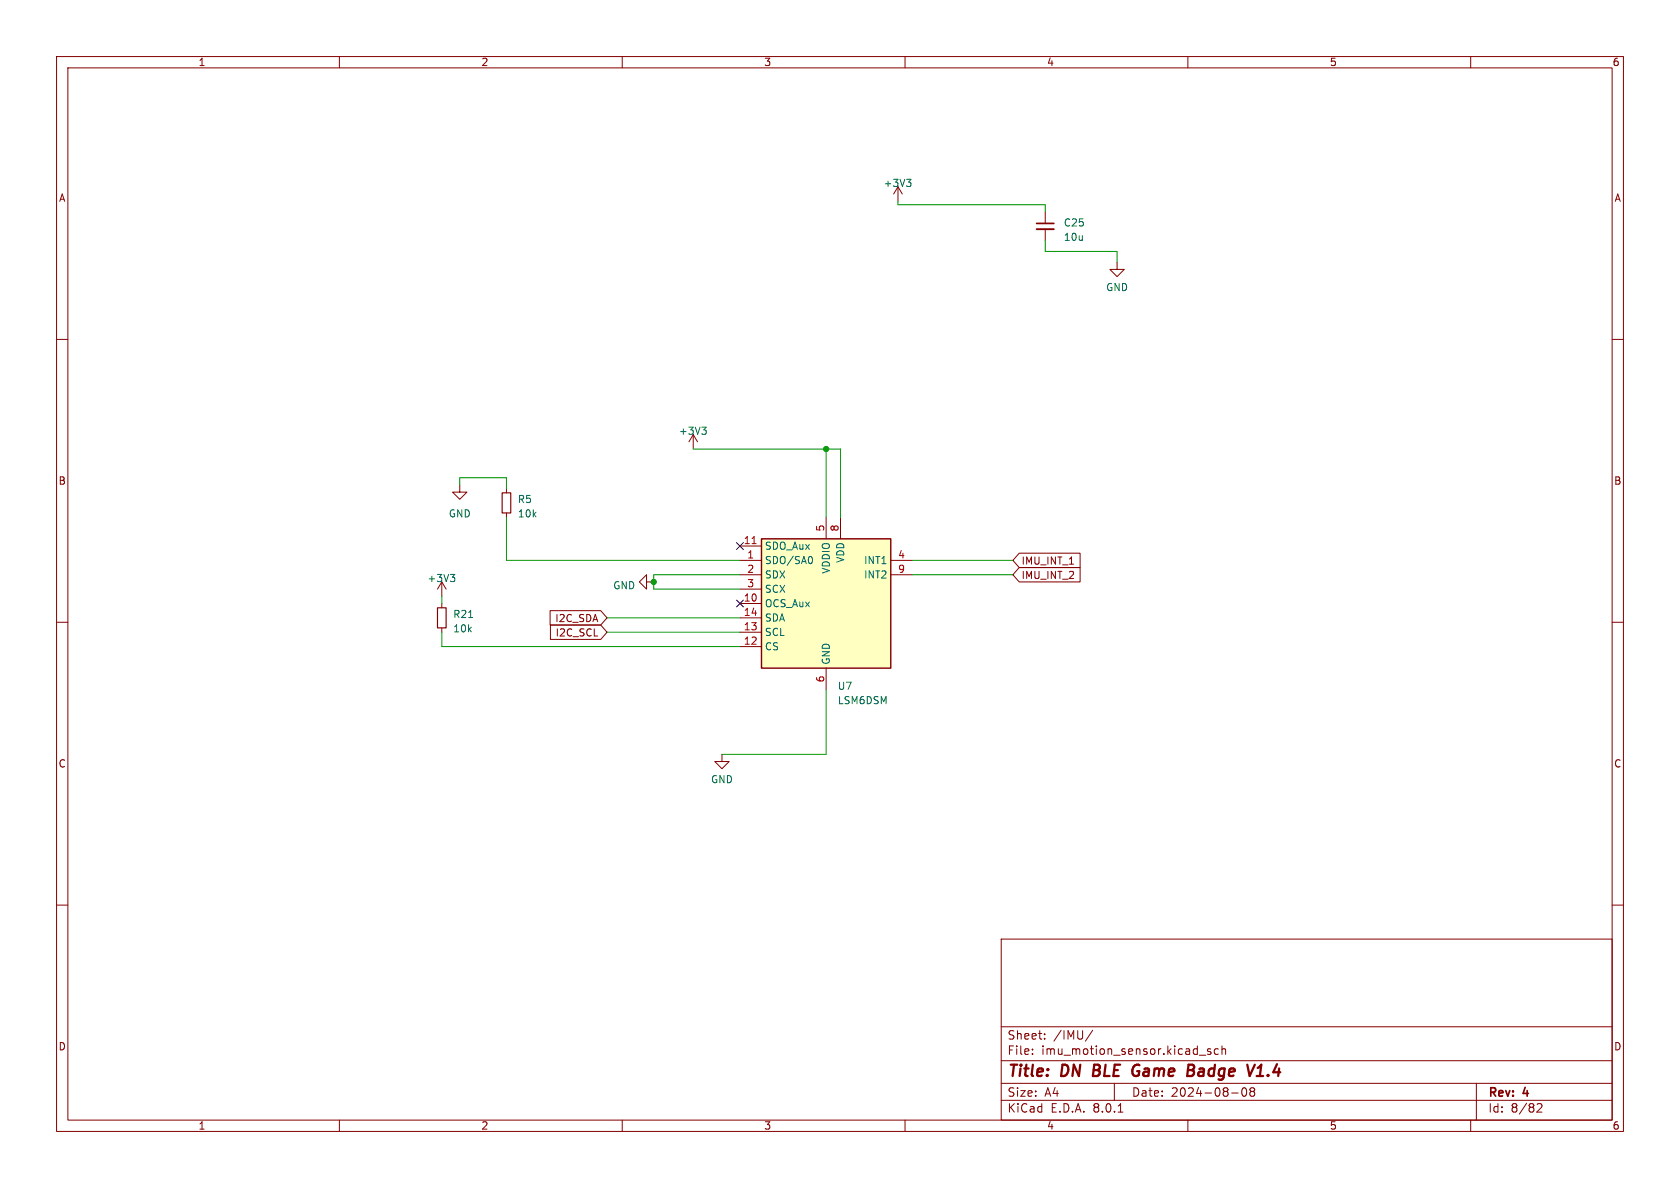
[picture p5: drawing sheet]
<svg xmlns="http://www.w3.org/2000/svg" width="297mm" height="210mm" viewBox="0 0 297 210" stroke-linecap="round" stroke-linejoin="round" font-family="sans-serif">
<g fill="none" stroke="#840000" stroke-width=".18">
<path d="M10 10h277v190h-277zM12 12h273v186h-273zM60 10v2M110 10v2M160 10v2M210 10v2M260 10v2M158.7 33l-.7 1.3M158.7 33v2.6M158.7 33l.8 1.3M184.8 37.5v2M10 60h2"/>
<path d="M184.8 40.5v2M197.5 46.4v1.2h1.3l-1.3 1.3-1.3-1.3h1.3M285 60h2M122.6 76.8l-.8 1.3M122.6 76.8v2.6M122.6 76.8l.7 1.3M81.3 85.7v1.3h1.2l-1.2 1.3-1.3-1.3h1.3M89.5 86.4v.7M89.5 90.7v.7M10 110h2M78.1 102.9l-.8 1.2M78.1 102.9v2.5"/>
<path d="M78.1 106.7v.7M78.1 111v.8M78.1 102.9l.8 1.2M114.3 102.9v-1.3l-1.3 1.3 1.3 1.2v-1.2h1.3M285 110h2M10 160h2M285 160h2M177 166h108v32h-108zM60 198v2M110 198v2M160 198v2M177 194.5h108"/>
<path d="M177 191.5h108M177 187.5h108M177 181.5h108M182.5 186.3v.1M182.5 185.5v.1M184.7 183.6v.1M184.7 182.8v.1M193.2 182.1l-1.3 2M197 191.5v3M197.7 196.6h.8M210 198v2M212 186.5h1.2"/>
<path d="M214 185.5l-.3-.1-.2 .2v.2l.5 .2v.3h-.5M215.4 185.5l-.4-.1-.3 .3v.4l.1 .2h.6M216 185.5l.2-.1 .4 .1 .1 .9M216 184.9v1.5M217.7 193.2h1.2M219.7 192.4a.81 .81 0 0 0 .3 1.4l.2-.1 .2-.5-.2-.8M221 192.4v.3l.2 .2M221.2 192.9l-.2 .3v.3l.2 .3 .5-.1 .1-.2-.1-.4-.2-.2M221.2 192.9h.3M221.7 192.4l.1 .3-.3 .2M260 198v2M261 191.5v6.5"/>
<path d="M271.7 195.2l.6-.1 .2 .1 .1 .3-.9 1.1h.9"/>
</g>
<path d="M193.5 188.2l-.3 2h.8M210 189.2h.7M210.1 188.2h.7a.49 .49 0 0 1 .3 .5 .49 .49 0 0 1-.4 .5M210.7 189.2l.2 .1a.58 .58 0 0 1-.3 .9M222.2 190.2h1.1M222.3 188.8l.7-.6-.3 2" fill="none" stroke="#840000" stroke-width=".4"/>
<path d="M88.8 87.1h1.5v3.6h-1.5zM77.3 107.4h1.6v3.6h-1.6z" fill="none" stroke="#840000" stroke-width=".2"/>
<path d="M183.3 40.5h3" fill="none" stroke="#840000" stroke-width=".33"/>
<path d="M183.3 39.5h3" fill="none" stroke="#840000" stroke-width=".3"/>
<path d="M160.3 31.7h.7l-.4 .5M160.8 32.2l.2 .2v.3l-.2 .3M124.1 75.5h.8l-.5 .5M124.6 76l.3 .2v.3l-.3 .3M79.6 101.5h.8l-.4 .5M80.2 102l.2 .3v.3l-.2 .2M82.8 109.2h.8" fill="none" stroke="#006464" stroke-width=".18"/>
<path d="M134.6 95.2h22.9v22.9h-22.9z" fill="#ffffc2"/>
<path d="M134.6 95.3h22.9v22.8h-22.9z" fill="none" stroke="#840000" stroke-width=".25"/>
<g fill="none" stroke="#840000" stroke-width=".18">
<path d="M130.8 99.1h3.8M130.8 96.5h3.8M146 91.4v3.9M148.6 91.4v3.9M157.5 99.1h3.8M180.2 97.8h10.7v2.5h-10.7l-1.1-1.2zM97.2 107.9h9l1.1 1.3-1.1 1.3h-9zM97.3 110.5h8.9l1.1 1.3-1.1 1.2h-8.9zM130.8 106.7h3.8M130.8 114.3h3.8M130.8 111.8h3.8M130.8 109.2h3.8"/>
<path d="M130.8 101.6h3.8M130.8 104.1h3.8M146 118.1v3.8M157.5 101.6h3.8M180.2 100.3h10.7v2.6h-10.7l-1.1-1.3zM127.6 133.4v1.2h1.3l-1.3 1.3-1.2-1.3h1.2"/>
</g>
<path d="M143.3 98.4a.79 .79 0 0 1 0 1.2" fill="none" stroke="#006464" stroke-width=".18"/>
<path d="M133 96.1h.7" fill="none" stroke="#a90000" stroke-width=".18"/>
<g fill="none" stroke="#009600" stroke-width=".18">
<path d="M158.7 35.6v.6h26.1v1.3M184.8 42.5v2h12.7v1.9M122.6 79.4h26v12M146 79.4v12M81.3 85.7v-1.2h8.2v1.9M89.5 91.4v7.7h41.3M161.3 99.1h17.8M78.1 105.4v1.3M78.1 111.8v2.5h52.7M107.3 111.8h23.5M107.3 109.2h23.5M130.8 101.6h-15.2v2.5h15.2"/>
<path d="M161.3 101.6h17.8M146 121.9v11.5h-18.4"/>
</g>
<path d="M130.2 95.9l1.2 1.2M131.4 95.9l-1.2 1.2M130.2 106.1l1.2 1.2M131.4 106.1l-1.2 1.2" fill="none" stroke="#000084" stroke-width=".18"/>
<g fill="#009600" stroke="#009600" stroke-width=".18">
<circle cx="115.6" cy="102.9" r=".46"/>
<circle cx="146" cy="79.4" r=".46"/>
</g>
<g font-size="2.8" fill="#840000">
<text x="178" y="190.9">Title:</text>
<text x="187.7" y="190.9">DN</text>
<text x="194.1" y="190.9">BLE Game</text>
<text x="212.3" y="190.9">Badge</text>
<text x="223.8" y="190.9">V1.4</text>
</g>
<g font-size="2.1" fill="#840000">
<text x="178" y="184">Sheet:</text>
<text x="186.2" y="184">/IMU/</text>
<text x="178" y="186.7">File:</text>
<text x="184.1" y="186.7">imu_motion_sensor.kicad_sch</text>
<text x="178" y="196.9">KiCad</text>
<text x="178" y="194.1">Size:</text>
<text x="184.7" y="194.1">A4</text>
<text x="185.7" y="196.9">E.D.A.</text>
<text x="193.3" y="196.9">8.0.1</text>
<text x="200" y="194.1">Date:</text>
<text x="207" y="194.1">2024-08-08</text>
<text x="263" y="194.3">Rev:</text>
<text x="263" y="196.9">Id:</text>
<text x="267.1" y="196.9">8/82</text>
<text x="269.4" y="194.3">4</text>
</g>
<g font-size="1.8" fill="#840000">
<text x="35" y="11.9">1</text>
<text x="85" y="11.9">2</text>
<text x="135" y="11.9">3</text>
<text x="185" y="11.9">4</text>
<text x="235" y="11.9">5</text>
<text x="285" y="11.9">6</text>
<text x="10.3" y="35.9">A</text>
<text x="285.3" y="35.9">A</text>
<text x="10.3" y="85.9">B</text>
<text x="285.3" y="85.9">B</text>
<text x="180.5" y="100">IMU_INT_1</text>
<text x="180.5" y="102.6">IMU_INT_2</text>
<text x="98.1" y="110.2">I2C_SDA</text>
<text x="98.1" y="112.7">I2C_SCL</text>
<text x="10.3" y="135.9">C</text>
<text x="285.3" y="135.9">C</text>
<text x="10.3" y="185.9">D</text>
<text x="285.3" y="185.9">D</text>
<text x="35" y="199.9">1</text>
<text x="85" y="199.9">2</text>
<text x="135" y="199.9">3</text>
<text x="185" y="199.9">4</text>
<text x="235" y="199.9">5</text>
<text x="285" y="199.9">6</text>
</g>
<g font-size="1.8" fill="#006464">
<text x="156.1" y="33.2">+3V3</text>
<text x="188" y="40.2">C25</text>
<text x="188" y="42.8">10u</text>
<text x="195.4" y="51.7">GND</text>
<text x="119.9" y="77.1">+3V3</text>
<text x="91.4" y="89.1">R5</text>
<text x="79.2" y="91.7">GND</text>
<text x="91.4" y="91.7">10k</text>
<text x="135.1" y="99.9">SDO/SA0</text>
<text x="135.1" y="97.4">SDO_Aux</text>
<text x="146.9" y="101.5" transform="rotate(-90 146.9 101.5)">VDDIO</text>
<text x="149.5" y="99.6" transform="rotate(-90 149.5 99.6)">VDD</text>
<text x="152.7" y="99.9">INT1</text>
<text x="75.5" y="103.1">+3V3</text>
<text x="108.3" y="104.4">GND</text>
<text x="135.1" y="107.5">OCS_Aux</text>
<text x="135.1" y="102.5">SDX</text>
<text x="135.1" y="105">SCX</text>
<text x="152.7" y="102.5">INT2</text>
<text x="80" y="112">10k</text>
<text x="80" y="109.4">R21</text>
<text x="135.1" y="112.6">SCL</text>
<text x="135.1" y="110.1">SDA</text>
<text x="135.1" y="115.2">CS</text>
<text x="146.9" y="117.6" transform="rotate(-90 146.9 117.6)">GND</text>
<text x="148" y="122.1">U7</text>
<text x="148" y="124.7">LSM6DSM</text>
<text x="125.6" y="138.7">GND</text>
</g>
<g font-size="1.8" fill="#a90000">
<text x="145.8" y="94.1" transform="rotate(-90 145.8 94.1)">5</text>
<text x="148.3" y="94.1" transform="rotate(-90 148.3 94.1)">8</text>
<text x="131.4" y="96.3">11</text>
<text x="132" y="98.8">1</text>
<text x="132" y="101.3">2</text>
<text x="158.7" y="98.8">4</text>
<text x="158.7" y="101.3">9</text>
<text x="131.4" y="106.4">10</text>
<text x="132" y="103.9">3</text>
<text x="131.4" y="111.5">13</text>
<text x="131.4" y="109">14</text>
<text x="131.4" y="114">12</text>
<text x="145.8" y="120.7" transform="rotate(-90 145.8 120.7)">6</text>
</g>
</svg>
